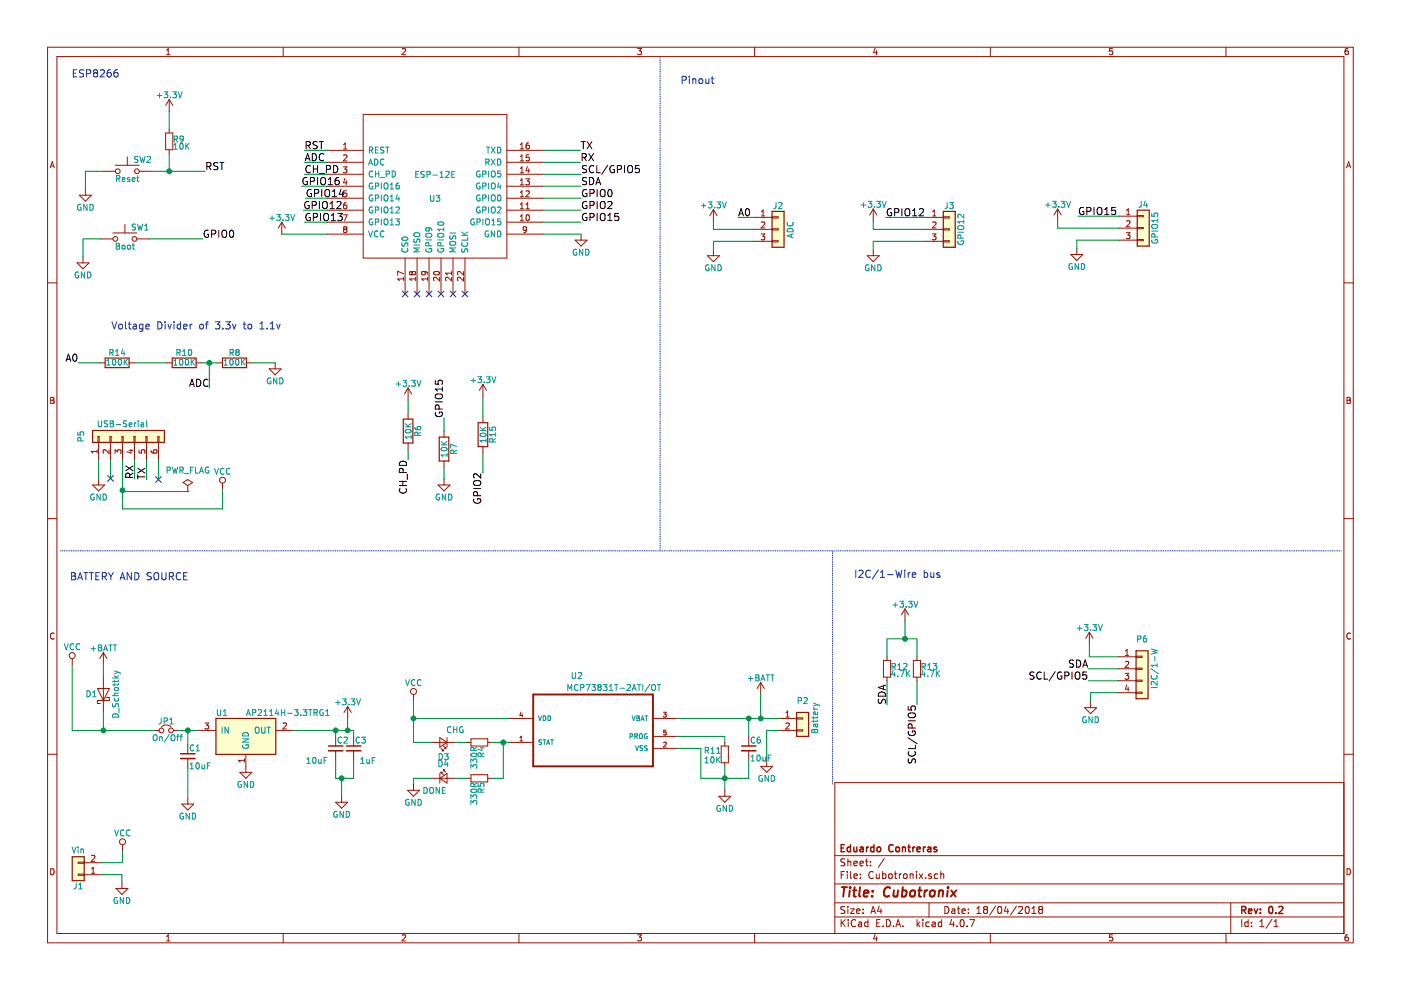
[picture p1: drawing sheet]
EESchema Schematic File Version 2
LIBS:Cubotronix-rescue
LIBS:power
LIBS:device
LIBS:transistors
LIBS:conn
LIBS:linear
LIBS:regul
LIBS:74xx
LIBS:cmos4000
LIBS:adc-dac
LIBS:memory
LIBS:xilinx
LIBS:microcontrollers
LIBS:dsp
LIBS:microchip
LIBS:analog_switches
LIBS:motorola
LIBS:texas
LIBS:intel
LIBS:audio
LIBS:interface
LIBS:digital-audio
LIBS:philips
LIBS:display
LIBS:cypress
LIBS:siliconi
LIBS:opto
LIBS:atmel
LIBS:contrib
LIBS:valves
LIBS:USB6B1
LIBS:MCP73831T-2ATI_OT
LIBS:RN2903-I_RM095
LIBS:Amplifier_Audio
LIBS:Amplifier_Buffer
LIBS:Amplifier_Current
LIBS:Amplifier_Difference
LIBS:Amplifier_Instrumentation
LIBS:Amplifier_Operational
LIBS:Amplifier_Video
LIBS:Analog
LIBS:Analog_ADC
LIBS:Analog_DAC
LIBS:Analog_Switch
LIBS:Audio
LIBS:Battery_Management
LIBS:Comparator
LIBS:Connector_Specialized
LIBS:Converter_ACDC
LIBS:Converter_DCDC
LIBS:Connector_Generic_Shielded
LIBS:CPLD_Altera
LIBS:CPLD_Xilinx
LIBS:CPU
LIBS:CPU_NXP_6800
LIBS:CPU_NXP_68000
LIBS:CPU_PowerPC
LIBS:Connector_Generic
LIBS:Diode
LIBS:Device
LIBS:Diode_Bridge
LIBS:Diode_Laser
LIBS:Display_Graphic
LIBS:Display_Character
LIBS:Driver_Display
LIBS:Driver_FET
LIBS:Driver_LED
LIBS:Driver_Motor
LIBS:Driver_Relay
LIBS:DSP_Freescale
LIBS:DSP_Microchip_DSPIC33
LIBS:DSP_Motorola
LIBS:DSP_Texas
LIBS:FPGA_Actel
LIBS:FPGA_Xilinx
LIBS:FPGA_Xilinx_Artix7
LIBS:FPGA_Xilinx_Kintex7
LIBS:FPGA_Xilinx_Spartan6
LIBS:GPU
LIBS:Graphic
LIBS:Interface
LIBS:Interface_CAN_LIN
LIBS:Interface_CurrentLoop
LIBS:Interface_Ethernet
LIBS:Interface_Expansion
LIBS:Interface_HID
LIBS:Interface_LineDriver
LIBS:Interface_Optical
LIBS:FPGA_Xilinx_Virtex7
LIBS:Interface_Telecom
LIBS:Interface_UART
LIBS:FPGA_Xilinx_Virtex6
LIBS:Interface_USB
LIBS:Isolator
LIBS:Isolator_Analog
LIBS:Jumper
LIBS:LED
LIBS:Logic_74xgxx
LIBS:FPGA_Xilinx_Virtex5
LIBS:Logic_74xx
LIBS:Logic_CMOS_4000
LIBS:Logic_CMOS_IEEE
LIBS:Logic_LevelTranslator
LIBS:Logic_Programmable
LIBS:MCU_AnalogDevices
LIBS:Logic_TTL_IEEE
LIBS:MCU_Atmel_8051
LIBS:MCU_Atmel_ATTINY
LIBS:MCU_Atmel_ATMEGA
LIBS:MCU_Atmel_AVR
LIBS:MCU_Cypress
LIBS:MCU_Infineon
LIBS:MCU_Microchip_PIC10
LIBS:MCU_Intel
LIBS:MCU_Microchip_PIC12
LIBS:MCU_Microchip_PIC18
LIBS:MCU_Microchip_PIC16
LIBS:MCU_Microchip_PIC24
LIBS:MCU_Microchip_PIC32
LIBS:MCU_Microchip_SAME
LIBS:MCU_Microchip_SAML
LIBS:MCU_Module
LIBS:MCU_NXP_ColdFire
LIBS:MCU_NXP_HC11
LIBS:MCU_NXP_HC12
LIBS:MCU_NXP_HCS12
LIBS:MCU_NXP_Kinetis
LIBS:MCU_NXP_LPC
LIBS:MCU_NXP_MCore
LIBS:MCU_NXP_MAC7100
LIBS:MCU_Parallax
LIBS:MCU_NXP_S08
LIBS:MCU_SiFive
LIBS:MCU_SiliconLabs
LIBS:MCU_ST_STM8
LIBS:MCU_Texas
LIBS:Mechanical
LIBS:MCU_Texas_MSP430
LIBS:Memory_Controller
LIBS:Memory_EEPROM
LIBS:Memory_EPROM
LIBS:Memory_Flash
LIBS:Memory_NVRAM
LIBS:Memory_ROM
LIBS:Memory_UniqueID
LIBS:Motor
LIBS:Memory_RAM
LIBS:Oscillator
LIBS:MCU_ST_STM32
LIBS:Potentiometer_Digital
LIBS:Power_Management
LIBS:Power_Protection
LIBS:Power_Supervisor
LIBS:pspice
LIBS:Reference_Current
LIBS:Reference_Voltage
LIBS:Regulator_Controller
LIBS:Regulator_Current
LIBS:Regulator_SwitchedCapacitor
LIBS:Regulator_Linear
LIBS:Relay
LIBS:Regulator_Switching
LIBS:Relay_SolidState
LIBS:RF
LIBS:RF_AM_FM
LIBS:RF_Bluetooth
LIBS:RF_GPS
LIBS:RF_Mixer
LIBS:RF_Module
LIBS:RF_RFID
LIBS:RF_ZigBee
LIBS:Sensor
LIBS:Sensor_Audio
LIBS:Sensor_Current
LIBS:Sensor_Gas
LIBS:Sensor_Humidity
LIBS:Sensor_Magnetic
LIBS:Sensor_Motion
LIBS:Sensor_Optical
LIBS:Sensor_Pressure
LIBS:Sensor_Proximity
LIBS:Sensor_Temperature
LIBS:Sensor_Touch
LIBS:Sensor_Voltage
LIBS:Switch
LIBS:Timer
LIBS:Timer_PLL
LIBS:Timer_RTC
LIBS:Transformer
LIBS:Transistor_Array
LIBS:Transistor_BJT
LIBS:Transistor_FET
LIBS:Transistor_IGBT
LIBS:Triac_Thyristor
LIBS:Valve
LIBS:Video
LIBS:ESP8266
LIBS:flex
EELAYER 25 0
EELAYER END
$Descr A4 11693 8268
encoding utf-8
Sheet 1 1
Title "Cubotronix"
Date "18/04/2018"
Rev "0.2"
Comp "Eduardo Contreras"
Comment1 ""
Comment2 ""
Comment3 ""
Comment4 ""
$EndDescr
$Comp
L Conn_01x04 P6
U 1 1
P 9535 5585
F 0 "P6" H 9535 5835 50  0000 C CNN
F 1 "I2C/1-W" V 9635 5585 50  0000 C CNN
F 2 "Pin_Headers:Pin_Header_Straight_1x04_Pitch2.54mm" H 9535 5585 50  0001 C CNN
F 3 "" H 9535 5585 50  0000 C CNN
F 4 "S4B-PH-K-S(LF)(SN)" H 9535 5585 60  0001 C CNN "manf#"
	1    9535 5585
	1    0    0    -1  
$EndComp
$Comp
L C_Small C1
U 1 1
P 1565 6315
F 0 "C1" H 1575 6385 50  0000 L CNN
F 1 "10uF" H 1575 6235 50  0000 L CNN
F 2 "Capacitors_SMD:C_0805_HandSoldering" H 1565 6315 50  0001 C CNN
F 3 "" H 1565 6315 50  0000 C CNN
F 4 "GRM21BR61A106KE19L" H 1565 6315 60  0001 C CNN "manf#"
	1    1565 6315
	1    0    0    -1  
$EndComp
$Comp
L C_Small C2
U 1 1
P 2800 6250
F 0 "C2" H 2810 6320 50  0000 L CNN
F 1 "10uF" H 2550 6150 50  0000 L CNN
F 2 "Capacitors_SMD:C_0805_HandSoldering" H 2800 6250 50  0001 C CNN
F 3 "" H 2800 6250 50  0000 C CNN
F 4 "GRM21BR61A106KE19L" H 2800 6250 60  0001 C CNN "manf#"
	1    2800 6250
	1    0    0    -1  
$EndComp
$Comp
L GND #PWR01
U 1 1
P 1565 6665
F 0 "#PWR01" H 1565 6415 50  0001 C CNN
F 1 "GND" H 1565 6515 50  0000 C CNN
F 2 "" H 1565 6665 50  0000 C CNN
F 3 "" H 1565 6665 50  0000 C CNN
	1    1565 6665
	1    0    0    -1  
$EndComp
$Comp
L +3.3V #PWR02
U 1 1
P 2900 6000
F 0 "#PWR02" H 2900 5850 50  0001 C CNN
F 1 "+3.3V" H 2900 6140 50  0000 C CNN
F 2 "" H 2900 6000 50  0000 C CNN
F 3 "" H 2900 6000 50  0000 C CNN
	1    2900 6000
	1    0    0    -1  
$EndComp
$Comp
L VCC #PWR03
U 1 1
P 600 5550
F 0 "#PWR03" H 600 5400 50  0001 C CNN
F 1 "VCC" H 600 5700 50  0000 C CNN
F 2 "" H 600 5550 50  0000 C CNN
F 3 "" H 600 5550 50  0000 C CNN
	1    600  5550
	1    0    0    -1  
$EndComp
$Comp
L +BATT #PWR04
U 1 1
P 860 5550
F 0 "#PWR04" H 860 5400 50  0001 C CNN
F 1 "+BATT" H 860 5690 50  0000 C CNN
F 2 "" H 860 5550 50  0000 C CNN
F 3 "" H 860 5550 50  0000 C CNN
	1    860  5550
	1    0    0    -1  
$EndComp
$Comp
L R_Small R11
U 1 1
P 6050 6300
F 0 "R11" H 5875 6335 50  0000 L CNN
F 1 "10K" H 5875 6255 50  0000 L CNN
F 2 "Resistors_SMD:R_0805_HandSoldering" H 6050 6300 50  0001 C CNN
F 3 "" H 6050 6300 50  0000 C CNN
F 4 "AF0805FR-0710KL" H 6050 6300 60  0001 C CNN "manf#"
	1    6050 6300
	1    0    0    -1  
$EndComp
$Comp
L MCP73831T-2ATI/OT U2
U 1 1
P 4950 6000
F 0 "U2" H 4764 6359 50  0000 L CNN
F 1 "MCP73831T-2ATI/OT" H 4727 6259 50  0000 L CNN
F 2 "TO_SOT_Packages_SMD:SOT-23-5" H 4900 6400 50  0001 L CNN
F 3 "SOT-23 Microchip" H 4050 6350 50  0001 L CNN
F 4 "MCP73831T-2DCI/OT" H 4500 5550 50  0001 L CNN "manf#"
F 5 "Good" H 5550 6250 50  0001 L CNN "Availability"
F 6 "MCP73831 Series Li-Ion/Li-Pol 15 mA - 500 mA 4.2 V Charge Controller - SOT-23-5" H 5350 5550 50  0001 L CNN "Description"
F 7 "Microchip" H 4100 5550 50  0001 L CNN "MF"
	1    4950 6000
	1    0    0    -1  
$EndComp
$Comp
L GND #PWR05
U 1 1
P 6050 6600
F 0 "#PWR05" H 6050 6350 50  0001 C CNN
F 1 "GND" H 6050 6450 50  0000 C CNN
F 2 "" H 6050 6600 50  0000 C CNN
F 3 "" H 6050 6600 50  0000 C CNN
	1    6050 6600
	1    0    0    -1  
$EndComp
$Comp
L VCC #PWR06
U 1 1
P 3450 5850
F 0 "#PWR06" H 3450 5700 50  0001 C CNN
F 1 "VCC" H 3450 6000 50  0000 C CNN
F 2 "" H 3450 5850 50  0000 C CNN
F 3 "" H 3450 5850 50  0000 C CNN
	1    3450 5850
	1    0    0    -1  
$EndComp
$Comp
L R_Small R4
U 1 1
P 4000 6200
F 0 "R4" H 4030 6220 50  0000 L CNN
F 1 "330R" H 4030 6160 50  0000 L CNN
F 2 "Resistors_SMD:R_0805_HandSoldering" H 4000 6200 50  0001 C CNN
F 3 "" H 4000 6200 50  0000 C CNN
F 4 "ERJ-6GEYJ331V" H 4000 6200 60  0001 C CNN "manf#"
	1    4000 6200
	0    1    1    0   
$EndComp
$Comp
L LED_Small D3
U 1 1
P 3700 6200
F 0 "D3" H 3650 6325 50  0000 L CNN
F 1 "CHG" H 3525 6100 50  0000 L CNN
F 2 "LEDs:LED_0805" V 3700 6200 50  0001 C CNN
F 3 "" V 3700 6200 50  0000 C CNN
F 4 "859-LTST-C170KRKT" H 3700 6200 60  0001 C CNN "manf#"
	1    3700 6200
	-1   0    0    1   
$EndComp
$Comp
L Conn_01x02 P2
U 1 1
P 6700 6000
F 0 "P2" H 6700 6150 50  0000 C CNN
F 1 "Battery" V 6800 6000 50  0000 C CNN
F 2 "Pin_Headers:Pin_Header_Straight_1x02_Pitch2.54mm" H 6700 6000 50  0001 C CNN
F 3 "" H 6700 6000 50  0000 C CNN
	1    6700 6000
	1    0    0    -1  
$EndComp
$Comp
L +BATT #PWR07
U 1 1
P 6350 5800
F 0 "#PWR07" H 6350 5650 50  0001 C CNN
F 1 "+BATT" H 6350 5940 50  0000 C CNN
F 2 "" H 6350 5800 50  0000 C CNN
F 3 "" H 6350 5800 50  0000 C CNN
	1    6350 5800
	1    0    0    -1  
$EndComp
$Comp
L GND #PWR08
U 1 1
P 6400 6350
F 0 "#PWR08" H 6400 6100 50  0001 C CNN
F 1 "GND" H 6400 6200 50  0000 C CNN
F 2 "" H 6400 6350 50  0000 C CNN
F 3 "" H 6400 6350 50  0000 C CNN
	1    6400 6350
	1    0    0    -1  
$EndComp
$Comp
L LED_Small D4
U 1 1
P 3700 6500
F 0 "D4" H 3650 6625 50  0000 L CNN
F 1 "DONE" H 3525 6400 50  0000 L CNN
F 2 "LEDs:LED_0805" V 3700 6500 50  0001 C CNN
F 3 "" V 3700 6500 50  0000 C CNN
F 4 "859-LTST-C170KRKT" H 3700 6500 60  0001 C CNN "manf#"
	1    3700 6500
	1    0    0    -1  
$EndComp
$Comp
L R_Small R5
U 1 1
P 4000 6500
F 0 "R5" H 4030 6520 50  0000 L CNN
F 1 "330R" H 4030 6460 50  0000 L CNN
F 2 "Resistors_SMD:R_0805_HandSoldering" H 4000 6500 50  0001 C CNN
F 3 "" H 4000 6500 50  0000 C CNN
F 4 "ERJ-6GEYJ331V" H 4000 6500 60  0001 C CNN "manf#"
	1    4000 6500
	0    1    1    0   
$EndComp
$Comp
L GND #PWR09
U 1 1
P 3450 6550
F 0 "#PWR09" H 3450 6300 50  0001 C CNN
F 1 "GND" H 3450 6400 50  0000 C CNN
F 2 "" H 3450 6550 50  0000 C CNN
F 3 "" H 3450 6550 50  0000 C CNN
	1    3450 6550
	1    0    0    -1  
$EndComp
$Comp
L C_Small C6
U 1 1
P 6250 6250
F 0 "C6" H 6260 6320 50  0000 L CNN
F 1 "10uF" H 6260 6170 50  0000 L CNN
F 2 "Capacitors_SMD:C_0805_HandSoldering" H 6250 6250 50  0001 C CNN
F 3 "" H 6250 6250 50  0000 C CNN
F 4 "GRM21BR61A106KE19L" H 6250 6250 60  0001 C CNN "manf#"
	1    6250 6250
	1    0    0    -1  
$EndComp
$Comp
L R_Small R13
U 1 1
P 7655 5585
F 0 "R13" H 7685 5605 50  0000 L CNN
F 1 "4.7K" H 7685 5545 50  0000 L CNN
F 2 "Resistors_SMD:R_0805_HandSoldering" H 7655 5585 50  0001 C CNN
F 3 "" H 7655 5585 50  0000 C CNN
F 4 "CPF0805B4K7E1" H 7655 5585 60  0001 C CNN "manf#"
	1    7655 5585
	1    0    0    -1  
$EndComp
$Comp
L R_Small R12
U 1 1
P 7405 5585
F 0 "R12" H 7435 5605 50  0000 L CNN
F 1 "4.7K" H 7435 5545 50  0000 L CNN
F 2 "Resistors_SMD:R_0805_HandSoldering" H 7405 5585 50  0001 C CNN
F 3 "" H 7405 5585 50  0000 C CNN
F 4 "CPF0805B4K7E1" H 7405 5585 60  0001 C CNN "manf#"
	1    7405 5585
	1    0    0    -1  
$EndComp
$Comp
L +3.3V #PWR010
U 1 1
P 7555 5185
F 0 "#PWR010" H 7555 5035 50  0001 C CNN
F 1 "+3.3V" H 7555 5325 50  0000 C CNN
F 2 "" H 7555 5185 50  0000 C CNN
F 3 "" H 7555 5185 50  0000 C CNN
	1    7555 5185
	1    0    0    -1  
$EndComp
Text Label 7405 5885 1    60   ~ 0
SDA
$Comp
L GND #PWR011
U 1 1
P 710 1580
F 0 "#PWR011" H 710 1330 50  0001 C CNN
F 1 "GND" H 710 1430 50  0000 C CNN
F 2 "" H 710 1580 50  0000 C CNN
F 3 "" H 710 1580 50  0000 C CNN
	1    710  1580
	1    0    0    -1  
$EndComp
$Comp
L R_Small R9
U 1 1
P 1410 1180
F 0 "R9" H 1440 1200 50  0000 L CNN
F 1 "10K" H 1440 1140 50  0000 L CNN
F 2 "Resistors_SMD:R_0805_HandSoldering" H 1410 1180 50  0001 C CNN
F 3 "" H 1410 1180 50  0000 C CNN
F 4 "AF0805FR-0710KL" H 1410 1180 60  0001 C CNN "manf#"
	1    1410 1180
	1    0    0    -1  
$EndComp
$Comp
L +3.3V #PWR012
U 1 1
P 1410 930
F 0 "#PWR012" H 1410 780 50  0001 C CNN
F 1 "+3.3V" H 1410 1070 50  0000 C CNN
F 2 "" H 1410 930 50  0000 C CNN
F 3 "" H 1410 930 50  0000 C CNN
	1    1410 930 
	1    0    0    -1  
$EndComp
Text Label 1710 1430 0    60   ~ 0
RST
Text Label 9085 5585 2    60   ~ 0
SDA
$Comp
L GND #PWR013
U 1 1
P 9105 5860
F 0 "#PWR013" H 9105 5610 50  0001 C CNN
F 1 "GND" H 9105 5710 50  0000 C CNN
F 2 "" H 9105 5860 50  0000 C CNN
F 3 "" H 9105 5860 50  0000 C CNN
	1    9105 5860
	1    0    0    -1  
$EndComp
Text Label 6160 1815 0    60   ~ 0
A0
$Comp
L GND #PWR014
U 1 1
P 5955 2085
F 0 "#PWR014" H 5955 1835 50  0001 C CNN
F 1 "GND" H 5955 1935 50  0000 C CNN
F 2 "" H 5955 2085 50  0000 C CNN
F 3 "" H 5955 2085 50  0000 C CNN
	1    5955 2085
	1    0    0    -1  
$EndComp
Text Notes 595  655  0    60   ~ 0
ESP8266
Text Notes 580  4855 0    60   ~ 0
BATTERY AND SOURCE
$Comp
L C_Small C3
U 1 1
P 2950 6250
F 0 "C3" H 2960 6320 50  0000 L CNN
F 1 "1uF" H 3000 6150 50  0000 L CNN
F 2 "Capacitors_SMD:C_0805_HandSoldering" H 2950 6250 50  0001 C CNN
F 3 "" H 2950 6250 50  0000 C CNN
F 4 "GRM21BR71C105KA01L" H 2950 6250 60  0001 C CNN "manf#"
	1    2950 6250
	1    0    0    -1  
$EndComp
$Comp
L GND #PWR015
U 1 1
P 2850 6650
F 0 "#PWR015" H 2850 6400 50  0001 C CNN
F 1 "GND" H 2850 6500 50  0000 C CNN
F 2 "" H 2850 6650 50  0000 C CNN
F 3 "" H 2850 6650 50  0000 C CNN
	1    2850 6650
	1    0    0    -1  
$EndComp
Text Label 4845 1255 0    60   ~ 0
TX
Text Label 4845 1355 0    60   ~ 0
RX
Text Label 4850 1455 0    60   ~ 0
SCL/GPIO5
Text Label 4850 1555 0    60   ~ 0
SDA
NoConn ~ 3880 2455
NoConn ~ 3780 2455
NoConn ~ 3680 2455
NoConn ~ 3580 2455
NoConn ~ 3480 2455
NoConn ~ 3380 2455
Text Label 4850 1655 0    60   ~ 0
GPIO0
Text Label 4850 1755 0    60   ~ 0
GPIO2
Text Label 4850 1855 0    60   ~ 0
GPIO15
Text Label 2540 1355 0    60   ~ 0
ADC
Text Label 2540 1455 0    60   ~ 0
CH_PD
Text Label 2540 1855 0    60   ~ 0
GPIO13
Text Label 2540 1255 0    60   ~ 0
RST
$Comp
L GND #PWR016
U 1 1
P 4850 1955
F 0 "#PWR016" H 4850 1705 50  0001 C CNN
F 1 "GND" H 4850 1805 50  0000 C CNN
F 2 "" H 4850 1955 50  0000 C CNN
F 3 "" H 4850 1955 50  0000 C CNN
	1    4850 1955
	1    0    0    -1  
$EndComp
$Comp
L +3.3V #PWR017
U 1 1
P 2350 1955
F 0 "#PWR017" H 2350 1805 50  0001 C CNN
F 1 "+3.3V" H 2350 2095 50  0000 C CNN
F 2 "" H 2350 1955 50  0000 C CNN
F 3 "" H 2350 1955 50  0000 C CNN
	1    2350 1955
	1    0    0    -1  
$EndComp
$Comp
L R R6
U 1 1
P 3405 3600
F 0 "R6" V 3485 3600 50  0000 C CNN
F 1 "10K" V 3405 3600 50  0000 C CNN
F 2 "Resistors_SMD:R_0805_HandSoldering" V 3335 3600 50  0001 C CNN
F 3 "" H 3405 3600 50  0000 C CNN
F 4 "AF0805FR-0710KL" V 3405 3600 60  0001 C CNN "manf#"
	1    3405 3600
	1    0    0    -1  
$EndComp
Text Label 3405 3840 3    60   ~ 0
CH_PD
Text Label 3705 3490 1    60   ~ 0
GPIO15
$Comp
L R R7
U 1 1
P 3705 3750
F 0 "R7" V 3785 3750 50  0000 C CNN
F 1 "10K" V 3705 3750 50  0000 C CNN
F 2 "Resistors_SMD:R_0805_HandSoldering" V 3635 3750 50  0001 C CNN
F 3 "" H 3705 3750 50  0000 C CNN
F 4 "AF0805FR-0710KL" V 3705 3750 60  0001 C CNN "manf#"
	1    3705 3750
	1    0    0    -1  
$EndComp
$Comp
L GND #PWR018
U 1 1
P 3705 4000
F 0 "#PWR018" H 3705 3750 50  0001 C CNN
F 1 "GND" H 3705 3850 50  0000 C CNN
F 2 "" H 3705 4000 50  0000 C CNN
F 3 "" H 3705 4000 50  0000 C CNN
	1    3705 4000
	1    0    0    -1  
$EndComp
$Comp
L +3.3V #PWR019
U 1 1
P 3405 3340
F 0 "#PWR019" H 3405 3190 50  0001 C CNN
F 1 "+3.3V" H 3405 3480 50  0000 C CNN
F 2 "" H 3405 3340 50  0000 C CNN
F 3 "" H 3405 3340 50  0000 C CNN
	1    3405 3340
	1    0    0    -1  
$EndComp
$Comp
L R R8
U 1 1
P 1955 3030
F 0 "R8" V 2035 3030 50  0000 C CNN
F 1 "100K" V 1955 3030 50  0000 C CNN
F 2 "Resistors_SMD:R_0805_HandSoldering" V 1885 3030 50  0001 C CNN
F 3 "" H 1955 3030 50  0000 C CNN
F 4 "WR08X1003FTL" V 1955 3030 60  0001 C CNN "manf#"
	1    1955 3030
	0    -1   -1   0   
$EndComp
$Comp
L R R10
U 1 1
P 1535 3030
F 0 "R10" V 1615 3030 50  0000 C CNN
F 1 "100K" V 1535 3030 50  0000 C CNN
F 2 "Resistors_SMD:R_0805_HandSoldering" V 1465 3030 50  0001 C CNN
F 3 "" H 1535 3030 50  0000 C CNN
F 4 "WR08X1003FTL" V 1535 3030 60  0001 C CNN "manf#"
	1    1535 3030
	0    -1   -1   0   
$EndComp
$Comp
L GND #PWR020
U 1 1
P 2295 3030
F 0 "#PWR020" H 2295 2780 50  0001 C CNN
F 1 "GND" H 2295 2880 50  0000 C CNN
F 2 "" H 2295 3030 50  0000 C CNN
F 3 "" H 2295 3030 50  0000 C CNN
	1    2295 3030
	1    0    0    -1  
$EndComp
Text Label 650  3030 2    60   ~ 0
A0
Text Label 1745 3240 2    60   ~ 0
ADC
Text Notes 2345 2760 2    60   ~ 0
Voltage Divider of 3.3v to 1.1v
$Comp
L Conn_01x06 P5
U 1 1
P 1020 3645
F 0 "P5" H 1020 3995 50  0000 C CNN
F 1 "USB-Serial" V 1120 3645 50  0000 C CNN
F 2 "Pin_Headers:Pin_Header_Straight_1x06_Pitch2.54mm" H 1020 3645 50  0001 C CNN
F 3 "" H 1020 3645 50  0000 C CNN
	1    1020 3645
	0    -1   -1   0   
$EndComp
Text Label 1220 4005 1    60   ~ 0
TX
$Comp
L GND #PWR021
U 1 1
P 820 4000
F 0 "#PWR021" H 820 3750 50  0001 C CNN
F 1 "GND" H 820 3850 50  0000 C CNN
F 2 "" H 820 4000 50  0000 C CNN
F 3 "" H 820 4000 50  0000 C CNN
	1    820  4000
	1    0    0    -1  
$EndComp
$Comp
L VCC #PWR022
U 1 1
P 1855 4085
F 0 "#PWR022" H 1855 3935 50  0001 C CNN
F 1 "VCC" H 1855 4235 50  0000 C CNN
F 2 "" H 1855 4085 50  0000 C CNN
F 3 "" H 1855 4085 50  0000 C CNN
	1    1855 4085
	1    0    0    -1  
$EndComp
$Comp
L PWR_FLAG #FLG023
U 1 1
P 1565 4105
F 0 "#FLG023" H 1565 4200 50  0001 C CNN
F 1 "PWR_FLAG" H 1565 4285 50  0000 C CNN
F 2 "" H 1565 4105 50  0000 C CNN
F 3 "" H 1565 4105 50  0000 C CNN
	1    1565 4105
	1    0    0    -1  
$EndComp
$Comp
L GND #PWR024
U 1 1
P 690 2145
F 0 "#PWR024" H 690 1895 50  0001 C CNN
F 1 "GND" H 690 1995 50  0000 C CNN
F 2 "" H 690 2145 50  0000 C CNN
F 3 "" H 690 2145 50  0000 C CNN
	1    690  2145
	1    0    0    -1  
$EndComp
Text Label 1690 1995 0    60   ~ 0
GPIO0
NoConn ~ 920  3995
NoConn ~ 1320 4005
Text Label 1120 4000 1    60   ~ 0
RX
$Comp
L R R14
U 1 1
P 975 3030
F 0 "R14" V 1055 3030 50  0000 C CNN
F 1 "100K" V 975 3030 50  0000 C CNN
F 2 "Resistors_SMD:R_0805_HandSoldering" V 905 3030 50  0001 C CNN
F 3 "" H 975 3030 50  0000 C CNN
F 4 "WR08X1003FTL" V 975 3030 60  0001 C CNN "manf#"
	1    975  3030
	0    -1   -1   0   
$EndComp
$Comp
L +3.3V #PWR025
U 1 1
P 5955 1850
F 0 "#PWR025" H 5955 1700 50  0001 C CNN
F 1 "+3.3V" H 5955 1990 50  0000 C CNN
F 2 "" H 5955 1850 50  0000 C CNN
F 3 "" H 5955 1850 50  0000 C CNN
	1    5955 1850
	1    0    0    -1  
$EndComp
$Comp
L +3.3V #PWR026
U 1 1
P 9095 5380
F 0 "#PWR026" H 9095 5230 50  0001 C CNN
F 1 "+3.3V" H 9095 5520 50  0000 C CNN
F 2 "" H 9095 5380 50  0000 C CNN
F 3 "" H 9095 5380 50  0000 C CNN
	1    9095 5380
	1    0    0    -1  
$EndComp
$Comp
L R R15
U 1 1
P 4030 3630
F 0 "R15" V 4110 3630 50  0000 C CNN
F 1 "10K" V 4030 3630 50  0000 C CNN
F 2 "Resistors_SMD:R_0805_HandSoldering" V 3960 3630 50  0001 C CNN
F 3 "" H 4030 3630 50  0000 C CNN
F 4 "AF0805FR-0710KL" V 4030 3630 60  0001 C CNN "manf#"
	1    4030 3630
	1    0    0    -1  
$EndComp
Text Label 4025 3945 3    60   ~ 0
GPIO2
$Comp
L ESP-12E U3
U 1 1
P 3630 1555
F 0 "U3" H 3630 1455 50  0000 C CNN
F 1 "ESP-12E" H 3630 1655 50  0000 C CNN
F 2 "ESP8266:ESP-12E_SMD" H 3630 1555 50  0001 C CNN
F 3 "" H 3630 1555 50  0001 C CNN
	1    3630 1555
	1    0    0    -1  
$EndComp
$Comp
L SW_Push SW2
U 1 1
P 1060 1430
F 0 "SW2" H 1110 1530 50  0000 L CNN
F 1 "Reset" H 1060 1370 50  0000 C CNN
F 2 "Buttons_Switches_SMD:SW_SPST_B3U-1000P" H 1060 1630 50  0001 C CNN
F 3 "" H 1060 1630 50  0001 C CNN
	1    1060 1430
	1    0    0    -1  
$EndComp
$Comp
L SW_Push SW1
U 1 1
P 1040 1995
F 0 "SW1" H 1090 2095 50  0000 L CNN
F 1 "Boot" H 1040 1935 50  0000 C CNN
F 2 "Buttons_Switches_SMD:SW_SPST_B3U-1000P" H 1040 2195 50  0001 C CNN
F 3 "" H 1040 2195 50  0001 C CNN
	1    1040 1995
	1    0    0    -1  
$EndComp
Text Label 2530 1755 0    60   ~ 0
GPIO12
Text Label 2550 1655 0    60   ~ 0
GPIO14
Text Label 2515 1555 0    60   ~ 0
GPIO16
$Comp
L D_Schottky D1
U 1 1
P 860 5800
F 0 "D1" V 860 5900 50  0000 C CNN
F 1 "D_Schottky" H 860 5700 50  0000 C CNN
F 2 "Diodes_SMD:SOD-123" H 860 5800 50  0001 C CNN
F 3 "" H 860 5800 50  0001 C CNN
	1    860  5800
	0    -1   -1   0   
$EndComp
$Comp
L AP2114H-3.3TRG1 U1
U 1 1
P 2050 6150
F 0 "U1" H 1850 6350 50  0000 C CNN
F 1 "AP2114H-3.3TRG1" H 2050 6350 50  0000 L CNN
F 2 "TO_SOT_Packages_SMD:SOT-223-3Lead_TabPin2" H 1590 6420 50  0001 C CIN
F 3 "" H 2050 6150 50  0001 C CNN
	1    2050 6150
	1    0    0    -1  
$EndComp
$Comp
L GND #PWR027
U 1 1
P 2050 6400
F 0 "#PWR027" H 2050 6150 50  0001 C CNN
F 1 "GND" H 2050 6250 50  0000 C CNN
F 2 "" H 2050 6400 50  0000 C CNN
F 3 "" H 2050 6400 50  0000 C CNN
	1    2050 6400
	1    0    0    -1  
$EndComp
$Comp
L VCC #PWR028
U 1 1
P 1020 7105
F 0 "#PWR028" H 1020 6955 50  0001 C CNN
F 1 "VCC" H 1020 7255 50  0000 C CNN
F 2 "" H 1020 7105 50  0000 C CNN
F 3 "" H 1020 7105 50  0000 C CNN
	1    1020 7105
	1    0    0    -1  
$EndComp
$Comp
L GND #PWR029
U 1 1
P 1015 7370
F 0 "#PWR029" H 1015 7120 50  0001 C CNN
F 1 "GND" H 1015 7220 50  0000 C CNN
F 2 "" H 1015 7370 50  0000 C CNN
F 3 "" H 1015 7370 50  0000 C CNN
	1    1015 7370
	1    0    0    -1  
$EndComp
$Comp
L Conn_01x02 J1
U 1 1
P 650 7305
F 0 "J1" H 650 7405 50  0000 C CNN
F 1 "Vin" H 650 7105 50  0000 C CNN
F 2 "Pin_Headers:Pin_Header_Straight_1x02_Pitch2.54mm" H 650 7305 50  0001 C CNN
F 3 "" H 650 7305 50  0001 C CNN
	1    650  7305
	-1   0    0    1   
$EndComp
Text Notes 7130 4835 0    60   ~ 0
I2C/1-Wire bus\n
$Comp
L Jumper_NC_Small JP1
U 1 1
P 1385 6100
F 0 "JP1" H 1385 6180 50  0000 C CNN
F 1 "On/Off" H 1395 6040 50  0000 C CNN
F 2 "Pin_Headers:Pin_Header_Straight_1x02_Pitch2.54mm" H 1385 6100 50  0001 C CNN
F 3 "" H 1385 6100 50  0001 C CNN
	1    1385 6100
	1    0    0    -1  
$EndComp
Wire Wire Line
	920  3845 920  3995
Wire Wire Line
	2730 1555 2515 1555
Connection ~ 1745 3030
Wire Wire Line
	1745 3030 1745 3240
Wire Wire Line
	1385 3030 1125 3030
Wire Wire Line
	2105 3030 2295 3030
Wire Wire Line
	1685 3030 1805 3030
Wire Wire Line
	3705 3900 3705 4000
Wire Wire Line
	3705 3600 3705 3490
Wire Wire Line
	3405 3750 3405 3840
Wire Wire Line
	3405 3450 3405 3340
Wire Wire Line
	2730 1655 2550 1655
Wire Wire Line
	2730 1455 2540 1455
Wire Wire Line
	2730 1355 2540 1355
Wire Wire Line
	2730 1255 2540 1255
Wire Wire Line
	2730 1755 2530 1755
Wire Wire Line
	2730 1855 2540 1855
Wire Wire Line
	2350 1955 2730 1955
Wire Wire Line
	4530 1955 4850 1955
Wire Wire Line
	4530 1855 4850 1855
Wire Wire Line
	4530 1755 4850 1755
Wire Wire Line
	4530 1655 4850 1655
Wire Wire Line
	4530 1555 4850 1555
Wire Wire Line
	4530 1455 4850 1455
Wire Wire Line
	4530 1355 4845 1355
Wire Wire Line
	4530 1255 4845 1255
Connection ~ 2850 6500
Wire Wire Line
	2850 6500 2850 6650
Wire Wire Line
	2950 6500 2950 6350
Wire Wire Line
	2800 6500 2950 6500
Wire Wire Line
	2800 6350 2800 6500
Connection ~ 2900 6100
Wire Wire Line
	2950 6100 2950 6150
Connection ~ 2800 6100
Wire Wire Line
	2800 6150 2800 6100
Wire Notes Line
	6950 6550 6950 4600
Wire Notes Line
	500  4600 11200 4600
Wire Wire Line
	5955 1915 6295 1915
Wire Wire Line
	710  1430 860  1430
Wire Wire Line
	710  1580 710  1430
Wire Wire Line
	1410 1080 1410 930 
Connection ~ 1410 1430
Wire Wire Line
	1410 1280 1410 1430
Wire Wire Line
	1260 1430 1710 1430
Connection ~ 7555 5335
Wire Wire Line
	7555 5185 7555 5335
Wire Wire Line
	7655 5685 7655 5885
Wire Wire Line
	7405 5685 7405 5885
Wire Wire Line
	7655 5335 7655 5485
Wire Wire Line
	7405 5335 7655 5335
Wire Wire Line
	7405 5485 7405 5335
Wire Wire Line
	6250 6500 6250 6350
Connection ~ 6250 6000
Wire Wire Line
	6250 6150 6250 6000
Wire Wire Line
	3450 6500 3450 6550
Wire Wire Line
	3600 6500 3450 6500
Wire Wire Line
	3900 6500 3800 6500
Connection ~ 4200 6200
Wire Wire Line
	4200 6500 4100 6500
Wire Wire Line
	4200 6200 4200 6500
Wire Wire Line
	6400 6100 6400 6350
Wire Wire Line
	6500 6100 6400 6100
Connection ~ 6350 6000
Wire Wire Line
	6350 6000 6350 5800
Wire Wire Line
	5650 6000 6500 6000
Connection ~ 3450 6000
Wire Wire Line
	3450 6000 4250 6000
Wire Wire Line
	3450 5850 3450 6200
Wire Wire Line
	3450 6200 3600 6200
Wire Wire Line
	3800 6200 3900 6200
Wire Wire Line
	4100 6200 4250 6200
Connection ~ 6050 6500
Wire Wire Line
	5850 6500 6250 6500
Wire Wire Line
	5850 6250 5850 6500
Wire Wire Line
	5650 6250 5850 6250
Wire Wire Line
	6050 6400 6050 6600
Wire Wire Line
	6050 6150 6050 6200
Wire Wire Line
	5650 6150 6050 6150
Wire Wire Line
	2900 6100 2900 6000
Wire Wire Line
	600  5550 600  6100
Wire Wire Line
	1565 6415 1565 6665
Wire Wire Line
	2450 6100 2950 6100
Wire Wire Line
	9335 5685 9085 5685
Wire Wire Line
	9335 5585 9085 5585
Wire Wire Line
	820  3845 820  4000
Wire Wire Line
	1020 3845 1020 4250
Wire Wire Line
	1120 3845 1120 4000
Wire Wire Line
	1220 3845 1220 4005
Wire Wire Line
	1320 3845 1320 4005
Wire Wire Line
	1565 4105 1020 4105
Wire Wire Line
	1020 4105 1020 4095
Connection ~ 1020 4095
Wire Wire Line
	1020 4250 1855 4250
Wire Wire Line
	1855 4250 1855 4085
Wire Wire Line
	690  1995 840  1995
Wire Wire Line
	690  2145 690  1995
Wire Wire Line
	1240 1995 1690 1995
Wire Wire Line
	825  3030 650  3030
Wire Wire Line
	4030 3310 4030 3480
Wire Wire Line
	4030 3780 4030 3945
Wire Wire Line
	4030 3945 4025 3945
Wire Wire Line
	860  5550 860  5650
Wire Wire Line
	850  7305 1015 7305
Wire Wire Line
	1015 7305 1015 7370
Wire Wire Line
	1020 7105 1020 7205
Wire Wire Line
	1020 7205 850  7205
Wire Notes Line
	5510 4605 5510 475 
Wire Wire Line
	9105 5860 9105 5785
Wire Wire Line
	9105 5785 9335 5785
Wire Wire Line
	9095 5380 9095 5485
Wire Wire Line
	9095 5485 9335 5485
Wire Wire Line
	1485 6100 1650 6100
Wire Wire Line
	600  6100 1285 6100
Wire Wire Line
	1565 6100 1565 6215
Wire Wire Line
	860  5950 860  6100
Connection ~ 860  6100
Text Label 9085 5685 2    60   ~ 0
SCL/GPIO5
$Comp
L Conn_01x03 J2
U 1 1
P 6495 1915
F 0 "J2" H 6495 2115 50  0000 C CNN
F 1 "ADC" V 6595 1910 50  0000 C CNN
F 2 "Pin_Headers:Pin_Header_Straight_1x03_Pitch2.54mm" H 6495 1915 50  0001 C CNN
F 3 "" H 6495 1915 50  0001 C CNN
	1    6495 1915
	1    0    0    -1  
$EndComp
Wire Wire Line
	5955 2015 6295 2015
Wire Wire Line
	6295 1815 6160 1815
Wire Wire Line
	5955 2085 5955 2015
Wire Wire Line
	5955 1915 5955 1850
$Comp
L Conn_01x03 J3
U 1 1
P 7925 1915
F 0 "J3" H 7925 2115 50  0000 C CNN
F 1 "GPIO12" V 8020 1915 50  0000 C CNN
F 2 "Pin_Headers:Pin_Header_Straight_1x03_Pitch2.54mm" H 7925 1915 50  0001 C CNN
F 3 "" H 7925 1915 50  0001 C CNN
	1    7925 1915
	1    0    0    -1  
$EndComp
$Comp
L Conn_01x03 J4
U 1 1
P 9545 1905
F 0 "J4" H 9545 2105 50  0000 C CNN
F 1 "GPIO15" V 9640 1905 50  0000 C CNN
F 2 "Pin_Headers:Pin_Header_Straight_1x03_Pitch2.54mm" H 9545 1905 50  0001 C CNN
F 3 "" H 9545 1905 50  0001 C CNN
	1    9545 1905
	1    0    0    -1  
$EndComp
$Comp
L +3.3V #PWR030
U 1 1
P 7290 1845
F 0 "#PWR030" H 7290 1695 50  0001 C CNN
F 1 "+3.3V" H 7290 1985 50  0000 C CNN
F 2 "" H 7290 1845 50  0000 C CNN
F 3 "" H 7290 1845 50  0000 C CNN
	1    7290 1845
	1    0    0    -1  
$EndComp
Wire Wire Line
	7290 2015 7725 2015
Wire Wire Line
	7290 1915 7725 1915
$Comp
L GND #PWR031
U 1 1
P 7290 2085
F 0 "#PWR031" H 7290 1835 50  0001 C CNN
F 1 "GND" H 7290 1935 50  0000 C CNN
F 2 "" H 7290 2085 50  0000 C CNN
F 3 "" H 7290 2085 50  0000 C CNN
	1    7290 2085
	1    0    0    -1  
$EndComp
Wire Wire Line
	7290 1845 7290 1915
Wire Wire Line
	7290 2015 7290 2085
$Comp
L +3.3V #PWR032
U 1 1
P 4030 3310
F 0 "#PWR032" H 4030 3160 50  0001 C CNN
F 1 "+3.3V" H 4030 3450 50  0000 C CNN
F 2 "" H 4030 3310 50  0000 C CNN
F 3 "" H 4030 3310 50  0000 C CNN
	1    4030 3310
	1    0    0    -1  
$EndComp
Text Label 7395 1815 0    60   ~ 0
GPIO12
Wire Wire Line
	7395 1815 7725 1815
Text Label 9000 1805 0    60   ~ 0
GPIO15
Wire Wire Line
	9000 1805 9345 1805
$Comp
L +3.3V #PWR033
U 1 1
P 8830 1845
F 0 "#PWR033" H 8830 1695 50  0001 C CNN
F 1 "+3.3V" H 8830 1985 50  0000 C CNN
F 2 "" H 8830 1845 50  0000 C CNN
F 3 "" H 8830 1845 50  0000 C CNN
	1    8830 1845
	1    0    0    -1  
$EndComp
Wire Wire Line
	8830 1845 8830 1905
Wire Wire Line
	8830 1905 9345 1905
$Comp
L GND #PWR034
U 1 1
P 8990 2075
F 0 "#PWR034" H 8990 1825 50  0001 C CNN
F 1 "GND" H 8990 1925 50  0000 C CNN
F 2 "" H 8990 2075 50  0000 C CNN
F 3 "" H 8990 2075 50  0000 C CNN
	1    8990 2075
	1    0    0    -1  
$EndComp
Wire Wire Line
	8990 2075 8990 2005
Wire Wire Line
	8990 2005 9345 2005
Connection ~ 1565 6100
Text Label 7655 5885 3    60   ~ 0
SCL/GPIO5
Text Notes 5680 710  0    60   ~ 0
Pinout
$EndSCHEMATC
